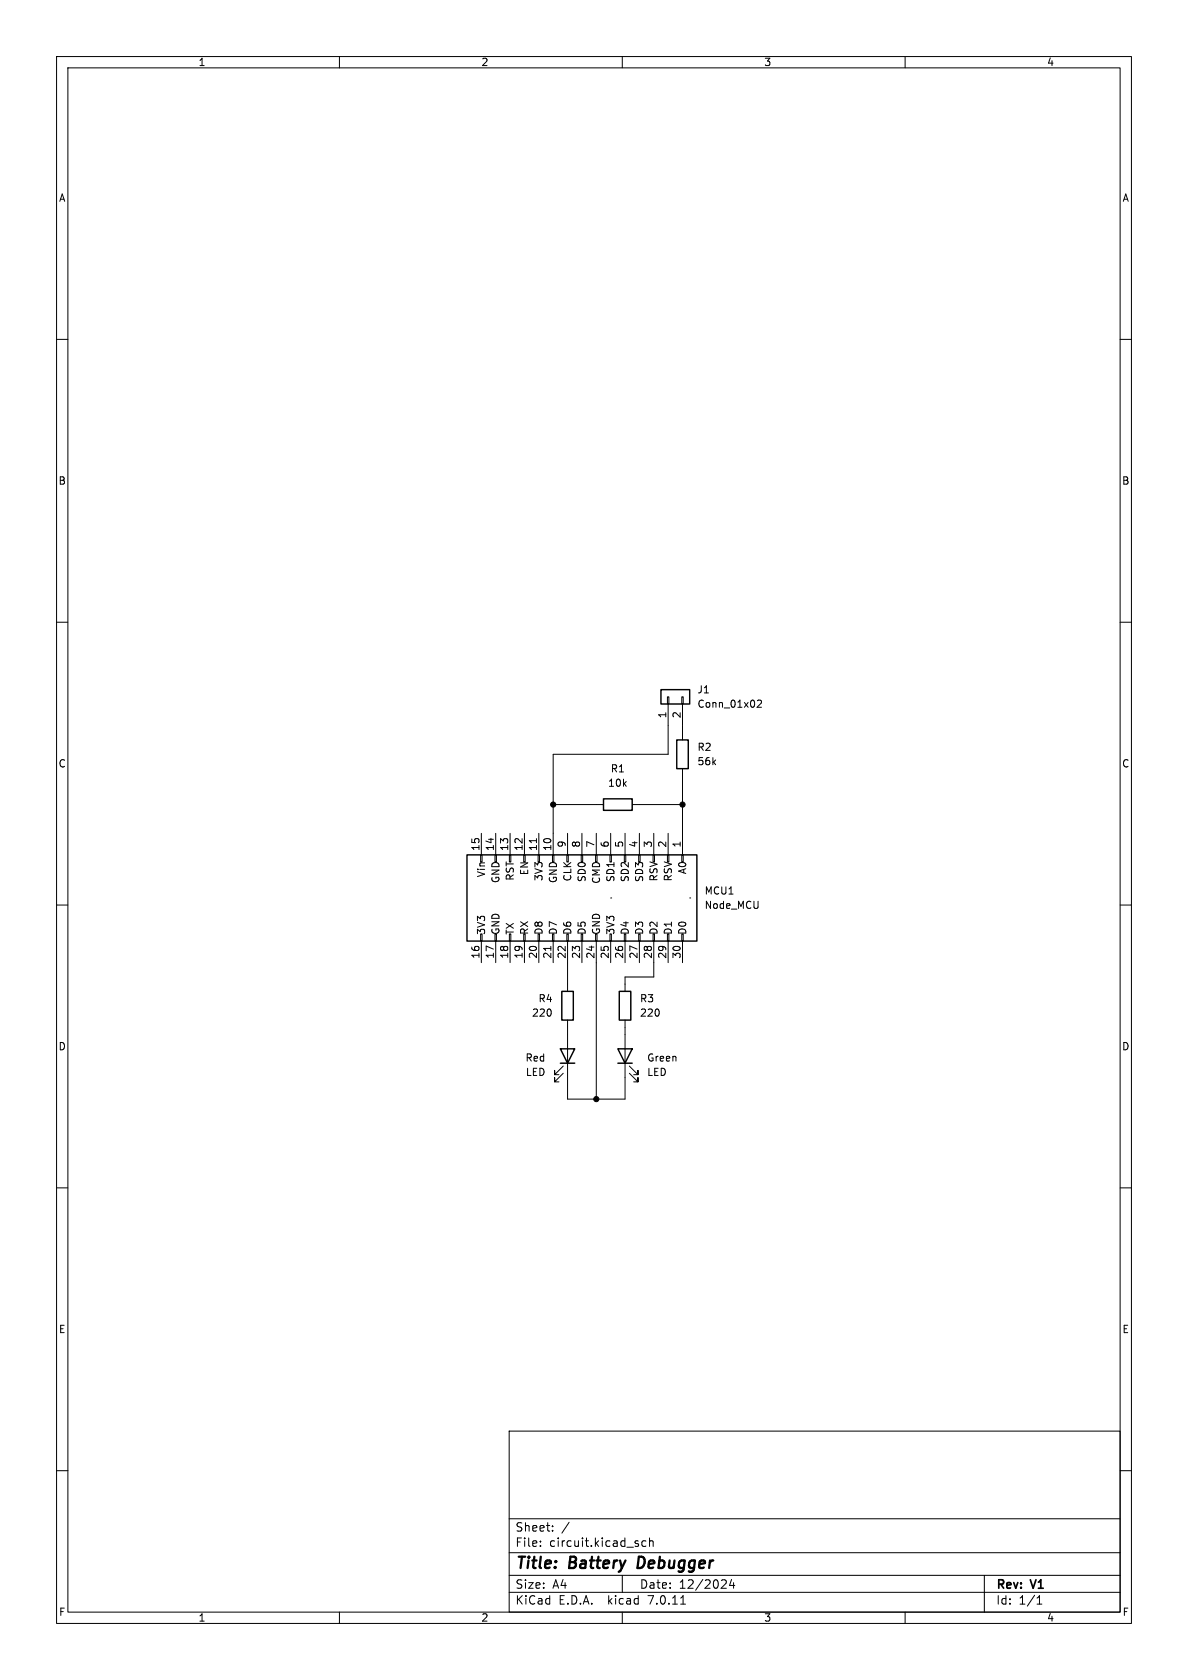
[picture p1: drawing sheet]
<svg xmlns="http://www.w3.org/2000/svg" width="210mm" height="297mm" viewBox="0 0 210 297" stroke-linecap="round" stroke-linejoin="round" font-family="sans-serif">
<g fill="none" stroke="#000" stroke-width=".18">
<path d="M10 10h190v277h-190zM12 12h186v273h-186zM60 10v2M110 10v2M160 10v2M10 60h2M198 60h2M10 110h2M198 110h2M118 123.2h.2v1.3h-.2zM118.1 124.5v8.9h-20.3v17.7M120.5 123.2h.3v1.3h-.3z"/>
<path d="M120.6 124.5v6.3M120.6 135.9v15.2M133.9 123.9l.5-.1 .2 .3-.8 .9h.8M10 160h2M85 151.1h.2v1.3h-.2zM85.1 147.3v3.8M87.5 151.1h.3v1.3h-.3zM87.6 147.3v3.8M90 151.1h.3v1.3h-.3zM90.2 147.3v3.8M92.6 151.1h.2v1.3h-.2zM92.7 147.3v3.8"/>
<path d="M94.8 148.3v.7M95.1 151.1h.3v1.3h-.3zM95.2 147.3v3.8M97.7 151.1h.2v1.3h-.2zM97.8 142.2h8.9M100.2 151.1h.3v1.3h-.3zM100.3 147.3v3.8M102.7 151.1h.3v1.3h-.3zM102.9 147.3v3.8M105.3 151.1h.2v1.3h-.2zM105.4 147.3v3.8M107.8 151.1h.3v1.3h-.3z"/>
<path d="M107.9 158.8h.1M107.9 147.3v3.8M110.4 151.1h.2v1.3h-.2zM110.5 147.3v3.8M111.8 142.2h8.8M112.9 151.1h.3v1.3h-.3zM113 147.3v3.8M115.4 151.1h.3v1.3h-.3zM115.6 147.3v3.8M118 151.1h.2v1.3h-.2zM118.1 147.3v3.8M120.5 151.1h.3v1.3h-.3z"/>
<path d="M121.9 158.8h.1M198 160h2M85 165.1h.2v1.3h-.2zM85.1 166.4v3.8M87.5 165.1h.3v1.3h-.3zM87.6 166.4v3.8M90 165.1h.3v1.3h-.3zM90.2 166.4v3.8M92.6 165.1h.2v1.3h-.2zM92.7 166.4v3.8M95.1 165.1h.3v1.3h-.3zM95.2 166.4v3.8"/>
<path d="M97.4 167.3v.7M97.7 165.1h.2v1.3h-.2zM97.8 166.4v3.8M100.2 165.1h.3v1.3h-.3zM100.3 166.4v8.9M102.7 165.1h.3v1.3h-.3zM102.9 166.4v3.8M105.3 165.1h.2v1.3h-.2zM105.4 166.4v27.9M107.8 165.1h.3v1.3h-.3zM107.9 166.4v3.8M110.4 165.1h.2v1.3h-.2z"/>
<path d="M110.5 166.4v3.8M112.9 165.1h.3v1.3h-.3zM113 166.4v3.8M115.4 165.1h.3v1.3h-.3zM115.6 166.4v6.3h-5.1v2.6M118 165.1h.2v1.3h-.2zM118.1 166.4v3.8M120.5 165.1h.3v1.3h-.3zM120.6 166.4v3.8M99.6 189.7l-1.6 1.6v-.8v.8h.8M99.6 188.5l-1.6 1.5v-.8v.8h.8M100.3 180.3v14h10.2v-14"/>
<path d="M111.3 189.7l1.5 1.6v-.8v.8h-.8M111.3 188.5l1.5 1.5v-.8v.8h-.8M10 210h2M198 210h2M10 260h2M90 253h108v32h-108zM198 260h2M90 278.5h108M90 274.5h108M90 268.5h108M95.5 273.2v.2M95.5 272.5v.1"/>
<path d="M97.7 270.5v.2M97.7 269.8v.1M100.6 269.1l-1.3 1.9M110 278.5v3M114.2 272.5l-.4-.1-.3 .3v.4l.1 .2h.6M114.8 272.5l.2-.1 .4 .1 .1 .9M114.8 271.9v1.5M128.1 279.3l.3 .3-.1 .3-.8 .9h.9M129.3 279.2l-.3 1.1h.9M129.7 279.8v1M174 278.5v6.5M60 285v2"/>
<path d="M90 281.5h108M110 285v2M120.3 283.6h.9M160 285v2M183.3 283.6h.9M183.3 282.5l.5-.4v1.5"/>
</g>
<path d="M112.9 275.2l-.2 2h.5" fill="none" stroke="#000" stroke-width=".4"/>
<path d="M116.8 121.9h5.1v2.6h-5.1zM119.6 130.8h2.1v5.1h-2.1zM82.5 151.1h40.7v15.3h-40.7zM106.7 141.2h5.1v2.1h-5.1zM99.3 175.3h2v5h-2zM109.5 175.3h2v5h-2zM99.1 185.4h2.5l-1.3 2.6zM99.1 188h2.5M109.2 185.4h2.6l-1.3 2.6zM109.2 188h2.6" fill="none" stroke="#000" stroke-width=".25"/>
<g fill="#000" stroke="#000" stroke-width=".18">
<circle cx="97.8" cy="142.2" r=".46"/>
<circle cx="120.6" cy="142.2" r=".46"/>
<circle cx="105.4" cy="194.3" r=".46"/>
</g>
<g font-size="2.8">
<text x="91" y="277.9">Title:</text>
<text x="100.7" y="277.9">Battery</text>
<text x="113.6" y="277.9">Debugger</text>
</g>
<g font-size="2.1">
<text x="91" y="273.7">File:</text>
<text x="91" y="271">Sheet:</text>
<text x="97.1" y="273.7">circuit.kicad_sch</text>
<text x="91" y="281.1">Size:</text>
<text x="97.7" y="281.1">A4</text>
<text x="113" y="281.1">Date:</text>
<text x="120" y="281.1">12/2024</text>
<text x="176" y="281.3">Rev:</text>
<text x="182.4" y="281.3">V1</text>
<text x="91" y="283.9">KiCad</text>
<text x="98.7" y="283.9">E.D.A.</text>
<text x="107.6" y="283.9">kicad</text>
<text x="114.9" y="283.9">7.0.11</text>
<text x="176" y="283.9">Id:</text>
<text x="180.1" y="283.9">1/1</text>
</g>
<g font-size="1.8">
<text x="35" y="11.9">1</text>
<text x="85" y="11.9">2</text>
<text x="135" y="11.9">3</text>
<text x="185" y="11.9">4</text>
<text x="10.3" y="35.9">A</text>
<text x="198.4" y="35.9">A</text>
<text x="10.3" y="85.9">B</text>
<text x="198.3" y="85.9">B</text>
<text x="123.2" y="122.8">J1</text>
<text x="123.2" y="125.3">Conn_01x02</text>
<text x="117.9" y="127.1" transform="rotate(-90 117.9 127.1)">1</text>
<text x="120.4" y="127.1" transform="rotate(-90 120.4 127.1)">2</text>
<text x="10.3" y="135.9">C</text>
<text x="107.9" y="136.8">R1</text>
<text x="123.2" y="132.9">R2</text>
<text x="123.2" y="135.5">56k</text>
<text x="198.3" y="135.9">C</text>
<text x="107.4" y="139.3">10k</text>
<text x="100.1" y="149.9" transform="rotate(-90 100.1 149.9)">9</text>
<text x="102.6" y="149.9" transform="rotate(-90 102.6 149.9)">8</text>
<text x="105.2" y="149.9" transform="rotate(-90 105.2 149.9)">7</text>
<text x="107.7" y="149.9" transform="rotate(-90 107.7 149.9)">6</text>
<text x="110.2" y="149.9" transform="rotate(-90 110.2 149.9)">5</text>
<text x="112.8" y="149.9" transform="rotate(-90 112.8 149.9)">4</text>
<text x="115.3" y="149.9" transform="rotate(-90 115.3 149.9)">3</text>
<text x="117.9" y="149.9" transform="rotate(-90 117.9 149.9)">2</text>
<text x="120.4" y="149.9" transform="rotate(-90 120.4 149.9)">1</text>
<text x="84.8" y="150.5" transform="rotate(-90 84.8 150.5)">15</text>
<text x="86" y="155.2" transform="rotate(-90 86 155.2)">Vin</text>
<text x="87.4" y="150.5" transform="rotate(-90 87.4 150.5)">14</text>
<text x="89.9" y="150.5" transform="rotate(-90 89.9 150.5)">13</text>
<text x="91" y="155.8" transform="rotate(-90 91 155.8)">RST</text>
<text x="92.5" y="150.5" transform="rotate(-90 92.5 150.5)">12</text>
<text x="93.6" y="154.8" transform="rotate(-90 93.6 154.8)">EN</text>
<text x="95" y="150.5" transform="rotate(-90 95 150.5)">11</text>
<text x="96.1" y="155.9" transform="rotate(-90 96.1 155.9)">3V3</text>
<text x="97.5" y="150.5" transform="rotate(-90 97.5 150.5)">10</text>
<text x="101.2" y="155.9" transform="rotate(-90 101.2 155.9)">CLK</text>
<text x="116.4" y="155.9" transform="rotate(-90 116.4 155.9)">RSV</text>
<text x="119" y="155.9" transform="rotate(-90 119 155.9)">RSV</text>
<text x="121.5" y="154.6" transform="rotate(-90 121.5 154.6)">A0</text>
<text x="88.5" y="156.2" transform="rotate(-90 88.5 156.2)">GND</text>
<text x="98.7" y="156.2" transform="rotate(-90 98.7 156.2)">GND</text>
<text x="103.7" y="156" transform="rotate(-90 103.7 156)">SD0</text>
<text x="106.3" y="156.3" transform="rotate(-90 106.3 156.3)">CMD</text>
<text x="108.8" y="156" transform="rotate(-90 108.8 156)">SD1</text>
<text x="111.4" y="156" transform="rotate(-90 111.4 156)">SD2</text>
<text x="113.9" y="156" transform="rotate(-90 113.9 156)">SD3</text>
<text x="124.5" y="158.3">MCU1</text>
<text x="124.5" y="160.9">Node_MCU</text>
<text x="86" y="165.4" transform="rotate(-90 86 165.4)">3V3</text>
<text x="88.5" y="165.4" transform="rotate(-90 88.5 165.4)">GND</text>
<text x="91" y="165.4" transform="rotate(-90 91 165.4)">TX</text>
<text x="93.6" y="165.4" transform="rotate(-90 93.6 165.4)">RX</text>
<text x="96.1" y="165.4" transform="rotate(-90 96.1 165.4)">D8</text>
<text x="98.7" y="165.4" transform="rotate(-90 98.7 165.4)">D7</text>
<text x="101.2" y="165.4" transform="rotate(-90 101.2 165.4)">D6</text>
<text x="103.7" y="165.4" transform="rotate(-90 103.7 165.4)">D5</text>
<text x="106.3" y="165.4" transform="rotate(-90 106.3 165.4)">GND</text>
<text x="108.8" y="165.4" transform="rotate(-90 108.8 165.4)">3V3</text>
<text x="111.4" y="165.4" transform="rotate(-90 111.4 165.4)">D4</text>
<text x="113.9" y="165.4" transform="rotate(-90 113.9 165.4)">D3</text>
<text x="116.4" y="165.4" transform="rotate(-90 116.4 165.4)">D2</text>
<text x="119" y="165.4" transform="rotate(-90 119 165.4)">D1</text>
<text x="121.5" y="165.4" transform="rotate(-90 121.5 165.4)">D0</text>
<text x="84.8" y="169.6" transform="rotate(-90 84.8 169.6)">16</text>
<text x="87.4" y="169.6" transform="rotate(-90 87.4 169.6)">17</text>
<text x="89.9" y="169.6" transform="rotate(-90 89.9 169.6)">18</text>
<text x="92.5" y="169.6" transform="rotate(-90 92.5 169.6)">19</text>
<text x="95" y="169.6" transform="rotate(-90 95 169.6)">20</text>
<text x="97.5" y="169.6" transform="rotate(-90 97.5 169.6)">21</text>
<text x="100.1" y="169.6" transform="rotate(-90 100.1 169.6)">22</text>
<text x="102.6" y="169.6" transform="rotate(-90 102.6 169.6)">23</text>
<text x="105.2" y="169.6" transform="rotate(-90 105.2 169.6)">24</text>
<text x="107.7" y="169.6" transform="rotate(-90 107.7 169.6)">25</text>
<text x="110.2" y="169.6" transform="rotate(-90 110.2 169.6)">26</text>
<text x="112.8" y="169.6" transform="rotate(-90 112.8 169.6)">27</text>
<text x="115.3" y="169.6" transform="rotate(-90 115.3 169.6)">28</text>
<text x="117.9" y="169.6" transform="rotate(-90 117.9 169.6)">29</text>
<text x="120.4" y="169.6" transform="rotate(-90 120.4 169.6)">30</text>
<text x="93.9" y="179.9">220</text>
<text x="95.1" y="177.4">R4</text>
<text x="113" y="177.4">R3</text>
<text x="113" y="179.9">220</text>
<text x="10.3" y="185.9">D</text>
<text x="198.3" y="185.9">D</text>
<text x="92.8" y="187.9">Red</text>
<text x="92.9" y="190.4">LED</text>
<text x="114.3" y="190.4">LED</text>
<text x="114.3" y="187.9">Green</text>
<text x="10.3" y="235.9">E</text>
<text x="198.3" y="235.9">E</text>
<text x="10.3" y="285.9">F</text>
<text x="35" y="286.9">1</text>
<text x="85" y="286.9">2</text>
<text x="135" y="286.9">3</text>
<text x="185" y="286.9">4</text>
<text x="198.4" y="285.9">F</text>
</g>
</svg>
